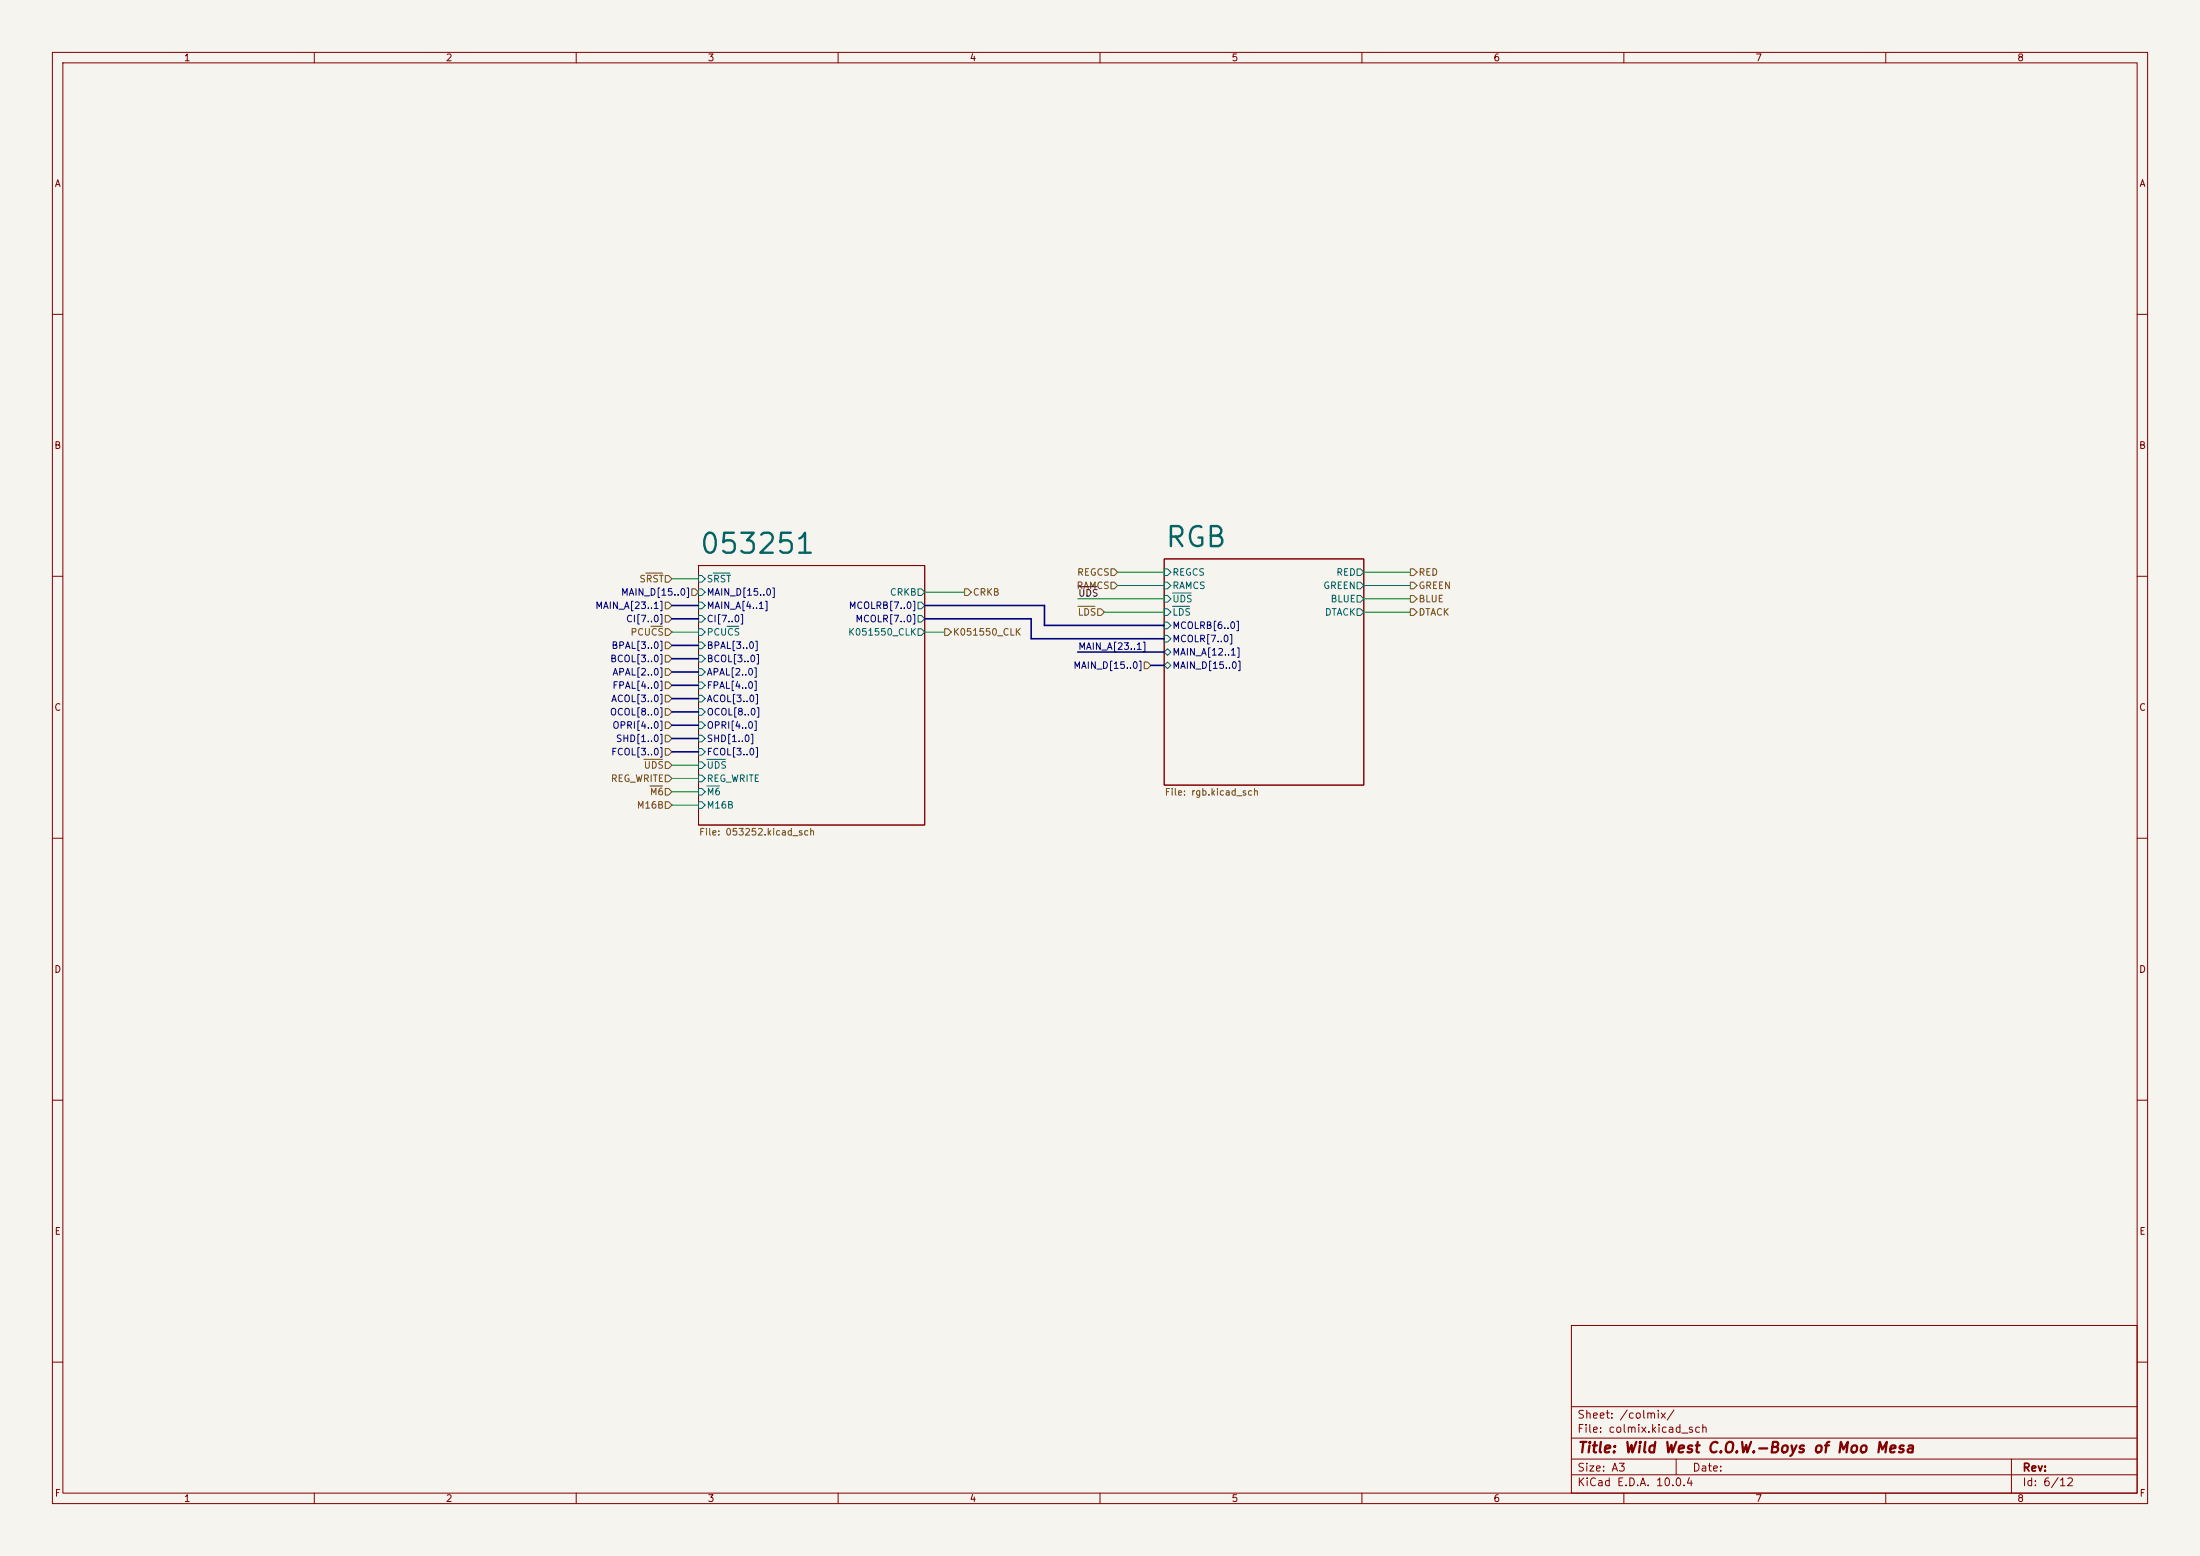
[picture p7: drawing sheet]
<svg xmlns="http://www.w3.org/2000/svg" width="420mm" height="297mm" viewBox="0 0 420 297" stroke-linecap="round" stroke-linejoin="round" font-family="sans-serif">
<path d="M0 0h420v297h-420z" fill="#f5f4ef" stroke="#f5f4ef" stroke-width=".19"/>
<g fill="none" stroke="#840000" stroke-width=".19">
<path d="M10 10h400v277h-400zM12 12h396v273h-396zM60 10v2M110 10v2M160 10v2M210 10v2M260 10v2M310 10v2M360 10v2M10 60h2M408 60h2M10 110h2"/>
<path d="M133.3 108h43.2v49.5h-43.2zM222.2 106.7h38.1v43.2h-38.1zM408 110h2M10 160h2M408 160h2M10 210h2M408 210h2M300 253h108v32h-108zM10 260h2M300 278.5h108M300 274.5h108M300 268.5h108"/>
<path d="M320 278.5v3M384 278.5v6.5M408 260h2M60 285v2M110 285v2M160 285v2M210 285v2M260 285v2M300 281.5h108M310 285v2M360 285v2"/>
</g>
<g fill="none" stroke="#006464" stroke-width=".19">
<path d="M133.3 114.9h.7l.6 .7-.6 .6h-.7zM133.3 117.5h.7l.6 .6-.6 .6h-.7zM133.3 112.4h.7l.6 .6-.6 .7h-.7zM133.3 109.9h.7l.6 .6-.6 .6h-.7zM136.1 109.4h3.2M138.8 119.5h2.2M175.3 112.4h.6l.6 .6-.6 .7h-.6zM175.3 114.9h.6l.6 .7-.6 .6h-.6zM175.3 117.5h.6l.6 .6-.6 .6h-.6zM222.2 108.6h.7l.6 .6-.6 .7h-.7zM222.2 113.7h.7l.6 .6-.6 .6h-.7zM222.2 116.2h.7l.6 .6-.6 .7h-.7z"/>
<path d="M222.2 111.1h.7l.6 .7-.6 .6h-.7zM222.2 118.7h.7l.6 .7-.6 .6h-.7zM223.8 113.2h3.6M223.8 115.7h3.3M259.1 111.1h.6l.6 .7-.6 .6h-.6zM259.1 108.6h.6l.6 .6-.6 .7h-.6zM259.1 113.7h.6l.6 .6-.6 .6h-.6zM259.1 116.2h.6l.6 .6-.6 .7h-.6zM133.3 120h.7l.6 .7-.6 .6h-.7zM133.3 122.6h.7l.6 .6-.6 .6h-.7zM133.3 125.1h.7l.6 .6-.6 .7h-.7zM133.3 130.2h.7l.6 .6-.6 .6h-.7z"/>
<path d="M133.3 132.7h.7l.6 .7-.6 .6h-.7zM133.3 135.3h.7l.6 .6-.6 .6h-.7zM133.3 137.8h.7l.6 .6-.6 .7h-.7zM133.3 127.6h.7l.6 .7-.6 .6h-.7zM175.3 120h.6l.6 .7-.6 .6h-.6zM222.2 121.3h.7l.6 .6-.6 .7h-.7zM222.9 123.8l.6 .7-.6 .6-.7-.6zM222.9 126.4l.6 .6-.6 .6-.7-.6zM133.3 140.3h.7l.6 .7-.6 .6h-.7zM133.3 145.4h.7l.6 .7-.6 .6h-.7zM133.3 148h.7l.6 .6-.6 .6h-.7zM133.3 150.5h.7l.6 .6-.6 .7h-.7z"/>
<path d="M133.3 153h.7l.6 .7-.6 .6h-.7zM133.3 142.9h.7l.6 .6-.6 .6h-.7zM134.9 144.9h3.6M134.9 150h2.4"/>
</g>
<g fill="none" stroke="#725600" stroke-width=".19">
<path d="M123.3 109.4h3.2M124.3 119.5h2.2M127 114.9h.6l.7 .7-.7 .6h-.6zM127 109.9h.6l.7 .6-.7 .6h-.6zM127 117.5h.6l.7 .6-.7 .6h-.6zM132.1 112.4h.6l.6 .6-.6 .7h-.6zM184.1 112.4h.7l.6 .6-.6 .7h-.7zM205.8 115.7h3.2M209.5 116.2h.7l.6 .6-.6 .7h-.7zM212.1 111.1h.6l.7 .7-.7 .6h-.6zM212.1 108.6h.6l.7 .6-.7 .7h-.6zM269.2 111.1h.7l.6 .7-.6 .6h-.7z"/>
<path d="M269.2 116.2h.7l.6 .6-.6 .7h-.7zM269.2 113.7h.7l.6 .6-.6 .6h-.7zM269.2 108.6h.7l.6 .6-.6 .7h-.7zM127 120h.6l.7 .7-.7 .6h-.6zM127 130.2h.6l.7 .6-.7 .6h-.6zM127 135.3h.6l.7 .6-.7 .6h-.6zM127 122.6h.6l.7 .6-.7 .6h-.6zM127 125.1h.6l.7 .6-.7 .7h-.6zM127 137.8h.6l.7 .6-.7 .7h-.6zM127 127.6h.6l.7 .7-.7 .6h-.6zM127 132.7h.6l.7 .7-.7 .6h-.6zM180.3 120h.7l.6 .7-.6 .6h-.7z"/>
<path d="M218.4 126.4h.7l.6 .6-.6 .6h-.7zM122.9 144.9h3.6M124.1 150h2.4M127 145.4h.6l.7 .7-.7 .6h-.6zM127 140.3h.6l.7 .7-.7 .6h-.6zM127 153h.6l.7 .7-.7 .6h-.6zM127 150.5h.6l.7 .6-.7 .7h-.6zM127 142.9h.6l.7 .6-.7 .6h-.6zM127 148h.6l.7 .6-.7 .6h-.6z"/>
</g>
<path d="M205.9 112h3.5" fill="none" stroke="#0f0f0f" stroke-width=".19"/>
<g fill="none" stroke="#000084" stroke-width=".3">
<path d="M128.3 118.1h5M128.3 115.6h5M176.5 118.1h20.3v3.8h25.4M176.5 115.6h22.9v3.8h22.8M128.3 128.3h5M128.3 123.2h5M128.3 138.4h5M128.3 133.4h5M128.3 130.8h5M128.3 135.9h5M128.3 125.7h5M205.7 124.5h16.5"/>
<path d="M219.7 127h2.5M128.3 143.5h5M128.3 141h5"/>
</g>
<g fill="none" stroke="#009600" stroke-width=".19">
<path d="M128.3 110.5h5M176.5 113h7.6M205.7 114.3h16.5M210.8 116.8h11.4M213.4 109.2h8.8M213.4 111.8h8.8M260.3 116.8h8.9M260.3 109.2h8.9M260.3 114.3h8.9M260.3 111.8h8.9M128.3 120.7h5M176.5 120.7h3.8"/>
<path d="M128.3 146.1h5M128.3 151.1h5M128.3 148.6h5M128.3 153.7h5"/>
</g>
<g font-size="3.8" fill="#006464">
<text x="133.3" y="106.7">053251</text>
<text x="222.2" y="105.4">RGB</text>
</g>
<text font-size="2" fill="#840000" x="301" y="277.8">Title: Wild West C.O.W.-Boys of Moo Mesa</text>
<g font-size="1.5" fill="#840000">
<text x="301" y="273.8">File: colmix.kicad_sch</text>
<text x="301" y="271.1">Sheet: /colmix/</text>
<text x="301" y="281.2">Size: A3</text>
<text x="323" y="281.2">Date:</text>
<text x="386" y="281.2">Rev:</text>
<text x="301" y="284">KiCad E.D.A. 10.0.4</text>
<text x="386" y="284">Id: 6/12</text>
</g>
<g font-size="1.3" fill="#840000">
<text x="35" y="12">1</text>
<text x="85" y="12">2</text>
<text x="135" y="12">3</text>
<text x="185" y="12">4</text>
<text x="235" y="12">5</text>
<text x="285" y="12">6</text>
<text x="335" y="12">7</text>
<text x="385" y="12">8</text>
<text x="10.3" y="36">A</text>
<text x="408.3" y="36">A</text>
<text x="10.3" y="86">B</text>
<text x="408.2" y="86">B</text>
<text x="10.3" y="136">C</text>
<text x="408.2" y="136">C</text>
<text x="10.3" y="186">D</text>
<text x="408.2" y="186">D</text>
<text x="10.3" y="236">E</text>
<text x="408.3" y="236">E</text>
<text x="10.3" y="286">F</text>
<text x="35" y="287">1</text>
<text x="85" y="287">2</text>
<text x="135" y="287">3</text>
<text x="185" y="287">4</text>
<text x="235" y="287">5</text>
<text x="285" y="287">6</text>
<text x="335" y="287">7</text>
<text x="385" y="287">8</text>
<text x="408.3" y="286">F</text>
</g>
<g font-size="1.3" fill="#725600">
<text x="121.9" y="111.5">SRST</text>
<text x="205.4" y="112.7">RAMCS</text>
<text x="205.5" y="110.2">REGCS</text>
<text x="270.7" y="112.7">GREEN</text>
<text x="270.7" y="110.2">RED</text>
<text x="185.6" y="114">CRKB</text>
<text x="205.6" y="117.8">LDS</text>
<text x="270.7" y="117.8">DTACK</text>
<text x="270.7" y="115.3">BLUE</text>
<text x="120.3" y="121.6">PCUCS</text>
<text x="181.8" y="121.6">K051550_CLK</text>
<text x="116.5" y="149.6">REG_WRITE</text>
<text x="122.8" y="147">UDS</text>
<text x="121.5" y="154.6">M16B</text>
<text x="123.9" y="152.1">M6</text>
<text x="222.2" y="152.2">File: rgb.kicad_sch</text>
<text x="133.3" y="159.8">File: 053252.kicad_sch</text>
</g>
<g font-size="1.3" fill="#006464">
<text x="134.8" y="111.5">SRST</text>
<text x="223.7" y="110.2">REGCS</text>
<text x="223.7" y="112.7">RAMCS</text>
<text x="252.5" y="112.7">GREEN</text>
<text x="255" y="110.2">RED</text>
<text x="169.8" y="114">CRKB</text>
<text x="223.7" y="115.3">UDS</text>
<text x="223.7" y="117.8">LDS</text>
<text x="252.8" y="117.8">DTACK</text>
<text x="253.9" y="115.3">BLUE</text>
<text x="134.8" y="121.6">PCUCS</text>
<text x="161.8" y="121.6">K051550_CLK</text>
<text x="134.8" y="147">UDS</text>
<text x="134.8" y="149.6">REG_WRITE</text>
<text x="134.8" y="152.1">M6</text>
<text x="134.8" y="154.6">M16B</text>
</g>
<g font-size="1.3" fill="#000084">
<text x="113.5" y="116.5">MAIN_A[23..1]</text>
<text x="118.4" y="114">MAIN_D[15..0]</text>
<text x="119.4" y="119.1">CI[7..0]</text>
<text x="134.8" y="116.5">MAIN_A[4..1]</text>
<text x="134.8" y="119.1">CI[7..0]</text>
<text x="134.8" y="114">MAIN_D[15..0]</text>
<text x="161.9" y="116.5">MCOLRB[7..0]</text>
<text x="163.2" y="119.1">MCOLR[7..0]</text>
<text x="116.6" y="124.2">BPAL[3..0]</text>
<text x="134.8" y="124.2">BPAL[3..0]</text>
<text x="205.7" y="124.3">MAIN_A[23..1]</text>
<text x="223.7" y="120.4">MCOLRB[6..0]</text>
<text x="223.7" y="122.9">MCOLR[7..0]</text>
<text x="223.7" y="125.4">MAIN_A[12..1]</text>
<text x="116.4" y="126.7">BCOL[3..0]</text>
<text x="116.8" y="131.8">FPAL[4..0]</text>
<text x="116.8" y="129.2">APAL[2..0]</text>
<text x="134.8" y="126.7">BCOL[3..0]</text>
<text x="134.8" y="131.8">FPAL[4..0]</text>
<text x="134.8" y="129.2">APAL[2..0]</text>
<text x="204.8" y="128">MAIN_D[15..0]</text>
<text x="223.7" y="128">MAIN_D[15..0]</text>
<text x="116.3" y="136.9">OCOL[8..0]</text>
<text x="116.6" y="134.3">ACOL[3..0]</text>
<text x="134.8" y="134.3">ACOL[3..0]</text>
<text x="134.8" y="136.9">OCOL[8..0]</text>
<text x="116.8" y="139.4">OPRI[4..0]</text>
<text x="117.5" y="141.9">SHD[1..0]</text>
<text x="134.8" y="139.4">OPRI[4..0]</text>
<text x="134.8" y="141.9">SHD[1..0]</text>
<text x="116.6" y="144.5">FCOL[3..0]</text>
<text x="134.8" y="144.5">FCOL[3..0]</text>
</g>
<text font-size="1.3" fill="#0f0f0f" x="205.7" y="114.2">UDS</text>
</svg>
